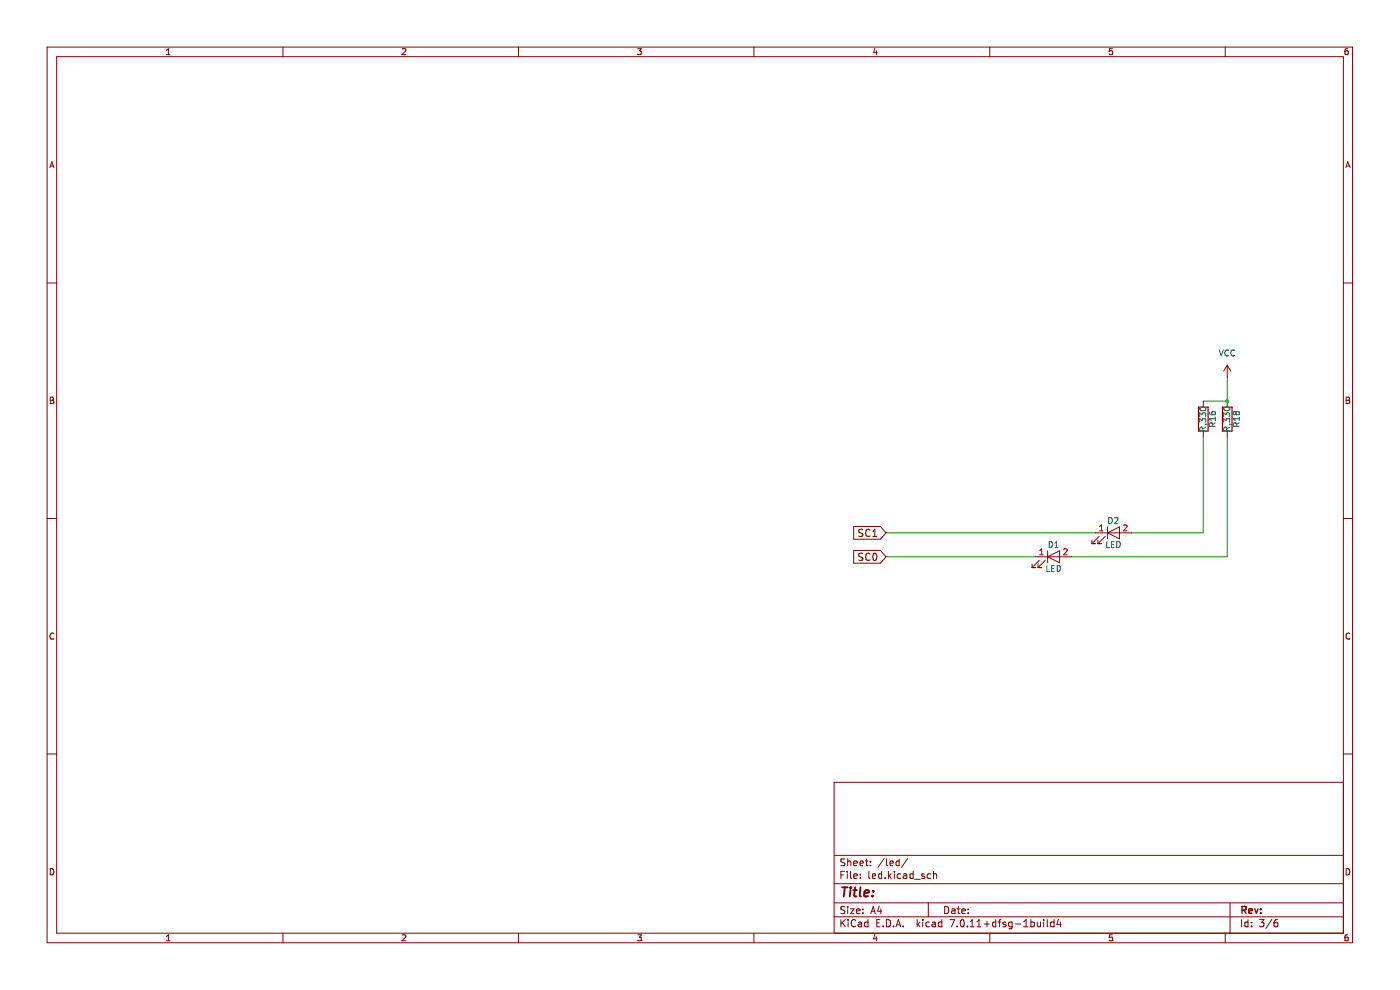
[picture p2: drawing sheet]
(kicad_sch (version 20230121) (generator eeschema)

 (paper "A4")

 (lib_symbols
  (symbol "device:LED" (pin_names (offset 1.016) hide) (in_bom yes) (on_board yes)
   (property "Reference" "D" (at 0 2.54 0) (effects (font (size 1.27 1.27))))
   (property "Value" "LED" (at 0 -2.54 0) (effects (font (size 1.27 1.27))))
   (property "Footprint" "" (at 0 0 0) (effects (font (size 1.27 1.27)) hide))
   (property "Datasheet" "~" (at 0 0 0) (effects (font (size 1.27 1.27)) hide))
   (symbol "LED_0_1"
    (polyline (pts (xy -1.27 -1.27) (xy -1.27 1.27)) (stroke (width 0.2032) (type solid)) (fill (type none)))
    (polyline (pts (xy -1.27 0) (xy 1.27 0)) (stroke (width 0) (type solid)) (fill (type none)))
    (polyline (pts (xy 1.27 -1.27) (xy 1.27 1.27) (xy -1.27 0) (xy 1.27 -1.27)) (stroke (width 0.2032) (type solid)) (fill (type none)))
    (polyline (pts (xy -3.048 -0.762) (xy -4.572 -2.286) (xy -3.81 -2.286) (xy -4.572 -2.286) (xy -4.572 -1.524)) (stroke (width 0) (type solid)) (fill (type none)))
    (polyline (pts (xy -1.778 -0.762) (xy -3.302 -2.286) (xy -2.54 -2.286) (xy -3.302 -2.286) (xy -3.302 -1.524)) (stroke (width 0) (type solid)) (fill (type none))))
   (symbol "LED_1_1"
    (pin passive line (at -3.81 0 0) (length 2.54) (name "K" (effects (font (size 1.27 1.27)))) (number "1" (effects (font (size 1.27 1.27)))))
    (pin passive line (at 3.81 0 180) (length 2.54) (name "A" (effects (font (size 1.27 1.27)))) (number "2" (effects (font (size 1.27 1.27)))))))
  (symbol "device:R" (pin_numbers hide) (pin_names (offset 0)) (in_bom yes) (on_board yes)
   (property "Reference" "R" (at 2.032 0 90) (effects (font (size 1.27 1.27))))
   (property "Value" "R" (at 0 0 90) (effects (font (size 1.27 1.27))))
   (property "Footprint" "" (at -1.778 0 90) (effects (font (size 1.27 1.27)) hide))
   (property "Datasheet" "" (at 0 0 0) (effects (font (size 1.27 1.27)) hide))
   (symbol "R_0_1"
    (rectangle (start -1.016 -2.54) (end 1.016 2.54) (stroke (width 0.254) (type solid)) (fill (type none))))
   (symbol "R_1_1"
    (pin passive line (at 0 3.81 270) (length 1.27) (name "~" (effects (font (size 1.27 1.27)))) (number "1" (effects (font (size 1.27 1.27)))))
    (pin passive line (at 0 -3.81 90) (length 1.27) (name "~" (effects (font (size 1.27 1.27)))) (number "2" (effects (font (size 1.27 1.27)))))))
  (symbol "power:VCC" (power) (pin_names (offset 0)) (in_bom yes) (on_board yes)
   (property "Reference" "#PWR" (at 0 -3.81 0) (effects (font (size 1.27 1.27)) hide))
   (property "Value" "VCC" (at 0 3.81 0) (effects (font (size 1.27 1.27))))
   (property "Footprint" "" (at 0 0 0) (effects (font (size 1.27 1.27)) hide))
   (property "Datasheet" "" (at 0 0 0) (effects (font (size 1.27 1.27)) hide))
   (symbol "VCC_0_1"
    (polyline (pts (xy -0.762 1.27) (xy 0 2.54)) (stroke (width 0) (type default)) (fill (type none)))
    (polyline (pts (xy 0 0) (xy 0 2.54)) (stroke (width 0) (type default)) (fill (type none)))
    (polyline (pts (xy 0 2.54) (xy 0.762 1.27)) (stroke (width 0) (type default)) (fill (type none))))
   (symbol "VCC_1_1"
    (pin power_in line (at 0 0 90) (length 0) hide (name "VCC" (effects (font (size 1.27 1.27)))) (number "1" (effects (font (size 1.27 1.27))))))))

 (junction (at 260.35 85.09) (diameter 0) (color 0 0 0 0))

 (wire (pts (xy 260.35 92.71) (xy 260.35 118.11)) (stroke (width 0) (type default)))
 (wire (pts (xy 187.96 118.11) (xy 219.71 118.11)) (stroke (width 0) (type default)))
 (wire (pts (xy 255.27 113.03) (xy 240.03 113.03)) (stroke (width 0) (type default)))
 (wire (pts (xy 255.27 92.71) (xy 255.27 113.03)) (stroke (width 0) (type default)))
 (wire (pts (xy 260.35 80.01) (xy 260.35 85.09)) (stroke (width 0) (type default)))
 (wire (pts (xy 260.35 118.11) (xy 227.33 118.11)) (stroke (width 0) (type default)))
 (wire (pts (xy 187.96 113.03) (xy 232.41 113.03)) (stroke (width 0) (type default)))
 (wire (pts (xy 255.27 85.09) (xy 260.35 85.09)) (stroke (width 0) (type default)))

 (global_label "SC0" (shape input) (at 187.96 118.11 180) (effects (font (size 1.524 1.524)) (justify right))
  (property "Intersheetrefs" "${INTERSHEET_REFS}" (at 187.96 118.11 0) (effects (font (size 1.27 1.27)) (justify left) hide)))
 (global_label "SC1" (shape input) (at 187.96 113.03 180) (effects (font (size 1.524 1.524)) (justify right))
  (property "Intersheetrefs" "${INTERSHEET_REFS}" (at 187.96 113.03 0) (effects (font (size 1.27 1.27)) (justify left) hide)))

 (symbol (lib_id "device:R") (at 260.35 88.9 0) (unit 1) (in_bom yes) (on_board yes) (dnp no)
  (property "Reference" "R18" (at 262.382 88.9 90) (effects (font (size 1.27 1.27))))
  (property "Value" "R,330" (at 260.35 88.9 90) (effects (font (size 1.27 1.27))))
  (property "Footprint" "Resistor_THT:R_Axial_DIN0207_L6.3mm_D2.5mm_P2.54mm_Vertical" (at 258.572 88.9 90) (effects (font (size 1.27 1.27)) hide))
  (property "Datasheet" "" (at 260.35 88.9 0) (effects (font (size 1.27 1.27)) hide)) (pin "1") (pin "2"))

 (symbol (lib_id "device:LED") (at 236.22 113.03 0) (unit 1) (in_bom yes) (on_board yes) (dnp no)
  (property "Reference" "D2" (at 236.22 110.49 0) (effects (font (size 1.27 1.27))))
  (property "Value" "LED" (at 236.22 115.57 0) (effects (font (size 1.27 1.27))))
  (property "Footprint" "LED_THT:LED_D1.8mm_W3.3mm_H2.4mm" (at 236.22 113.03 0) (effects (font (size 1.27 1.27)) hide))
  (property "Datasheet" "" (at 236.22 113.03 0) (effects (font (size 1.27 1.27)) hide)) (pin "1") (pin "2"))

 (symbol (lib_id "power:VCC") (at 260.35 80.01 0) (unit 1) (in_bom yes) (on_board yes) (dnp no) (fields_autoplaced)
  (property "Reference" "#PWR024" (at 260.35 83.82 0) (effects (font (size 1.27 1.27)) hide))
  (property "Value" "VCC" (at 260.35 74.93 0) (effects (font (size 1.27 1.27))))
  (property "Footprint" "" (at 260.35 80.01 0) (effects (font (size 1.27 1.27)) hide))
  (property "Datasheet" "" (at 260.35 80.01 0) (effects (font (size 1.27 1.27)) hide)) (pin "1"))

 (symbol (lib_id "device:LED") (at 223.52 118.11 0) (unit 1) (in_bom yes) (on_board yes) (dnp no)
  (property "Reference" "D1" (at 223.52 115.57 0) (effects (font (size 1.27 1.27))))
  (property "Value" "LED" (at 223.52 120.65 0) (effects (font (size 1.27 1.27))))
  (property "Footprint" "LED_THT:LED_D1.8mm_W3.3mm_H2.4mm" (at 223.52 118.11 0) (effects (font (size 1.27 1.27)) hide))
  (property "Datasheet" "" (at 223.52 118.11 0) (effects (font (size 1.27 1.27)) hide)) (pin "1") (pin "2"))

 (symbol (lib_id "device:R") (at 255.27 88.9 0) (unit 1) (in_bom yes) (on_board yes) (dnp no)
  (property "Reference" "R16" (at 257.302 88.9 90) (effects (font (size 1.27 1.27))))
  (property "Value" "R,330" (at 255.27 88.9 90) (effects (font (size 1.27 1.27))))
  (property "Footprint" "Resistor_THT:R_Axial_DIN0207_L6.3mm_D2.5mm_P2.54mm_Vertical" (at 253.492 88.9 90) (effects (font (size 1.27 1.27)) hide))
  (property "Datasheet" "" (at 255.27 88.9 0) (effects (font (size 1.27 1.27)) hide)) (pin "1") (pin "2")))
